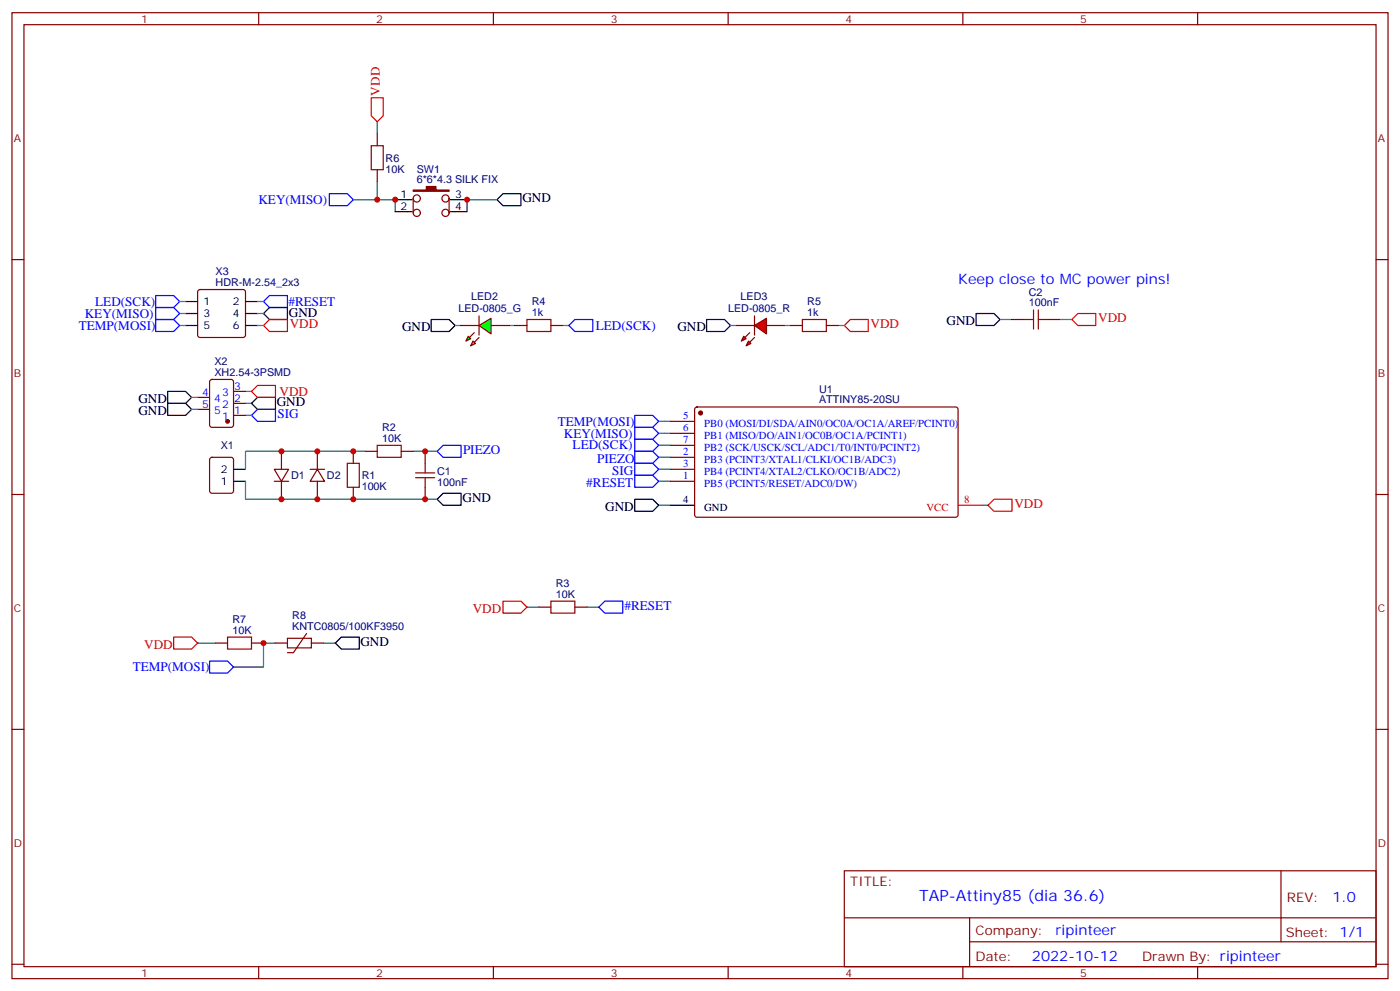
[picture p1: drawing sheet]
<svg xmlns="http://www.w3.org/2000/svg" width="412mm" height="292mm" viewBox="0 0 412 292" stroke-linecap="round" stroke-linejoin="round" font-family="sans-serif">
<g fill="none" stroke="#870000" stroke-width=".35">
<path d="M3.5 3.7h405.4v284.4h-405.4zM7.1 7.3h398.2v277.3h-398.2zM76.2 3.7v3.6M145.3 3.7v3.6M214.5 3.7v3.6M283.6 3.7v3.6M352.8 3.7v3.6M111.1 39.4v3.5M111.1 50v3.5M121.7 58.4v4.3M132.3 58.4v4.3M3.5 76.4h3.6"/>
<path d="M405.3 76.4h3.6M58.4 85.4l.5-.2h12.7l.5 .2 .2 .5v12.7l-.2 .5-.5 .2h-12.7l-.5-.2-.2-.5v-12.7zM151.7 95.8h3.5M162.3 95.8h3.5M232.8 95.8h3.6M243.4 95.8h3.5M298.1 94.1h3.5M308.7 94.1h3.5M58.2 117h3.5M62 111.9l.4-.2h5.7l.6 .4 .1 13-.5 .6-5.9 .1-.6-.5-.1-12.9zM68.8 118.7h3.5M68.8 115.2h3.5"/>
<path d="M58.2 120.5h3.5M62 134.8l.4-.2h5.7l.6 .5 .1 9.4-.5 .6-5.9 .1-.6-.5-.1-9.4zM68.8 122.3h3.5M80.8 138.1h4.2l-2.1 3.6zM82.9 132.9v5.2M91.4 138.1h4.2M93.5 138.1l2.1 3.6h-4.2zM93.5 132.9v5.2M104.1 132.9v3.5M107.6 132.9h3.5M118.2 132.9h3.5M125.2 132.9v3.5"/>
<path d="M197.6 138.1h7M197.6 131.1h7M197.6 127.6h7M197.6 124h7M197.6 134.6h7M204.8 120l.5-.2 76.5 .1 .4 .6v31.3l-.7 .5-76.5-.1-.4-.6v-31.1zM3.5 145.6h3.6M80.8 141.7h4.2M82.9 141.7v5.3M93.5 141.7v5.3M104.1 143.4v3.6M125.2 143.4v3.6"/>
<path d="M197.6 141.7h7M405.3 145.6h3.6M158.7 178.7h3.6M169.3 178.7h3.6M3.5 214.7h3.6M405.3 214.7h3.6M248.7 256.3h156.6v28.3h-156.6zM377.3 256.4v20.8M248.7 270.2h156.5M285.6 277.2h119.6M285.6 270.2v14.1M3.5 283.8h3.6"/>
<path d="M76.2 284.6v3.5M145.3 284.6v3.5M214.5 284.6v3.5M283.6 284.6v3.5M352.8 284.6v3.5M405.3 283.8h3.6"/>
<circle cx="122.8" cy="58.4" r="1.06"/>
<circle cx="131.2" cy="58.4" r="1.06"/>
<circle cx="122.8" cy="62.7" r="1.06"/>
<circle cx="131.2" cy="62.7" r="1.06"/>
</g>
<g fill="none" stroke="#000" stroke-width=".35">
<path d="M116.4 58.8h5M132.6 58.8h5M148.2 57h5.3v3.5h-5.3l-1.8-1.7zM116.4 62.3h5M132.6 62.3h5M54.7 88.8h3.5M54.7 92.3h3.5M54.7 95.8h3.5M72.3 88.8h3.5M72.3 92.3h3.5M72.3 95.8h3.5M77.6 92.3l1.8-1.8h5.3v3.6h-5.3z"/>
<path d="M127 94.1h5.3l1.8 1.7-1.8 1.8h-5.3zM208.1 94.1h5.3l1.8 1.7-1.8 1.8h-5.3zM287.5 92.3h5.3l1.8 1.8-1.8 1.7h-5.3zM49.4 118.7h5.3l1.7 1.8-1.7 1.8h-5.3zM49.4 115.2h5.3l1.7 1.8-1.7 1.7h-5.3zM74.1 118.7l1.7-1.7h5.3v3.5h-5.3zM68.8 138.1h3.5M68.8 141.7h3.5M128.8 147l1.7-1.8h5.3v3.5h-5.3zM187 147h5.3l1.7 1.7-1.7 1.8h-5.3zM197.6 148.7h7"/>
</g>
<g fill="none" stroke="#008700" stroke-width=".35">
<path d="M111.1 35.8v3.6M104.1 58.8h12.3v3.5M111.1 53.5v5.3M146.4 58.8h-8.8v3.5M52.9 95.8h1.8M52.9 92.3h1.8M52.9 88.8h1.8M75.8 95.8h1.8M75.8 92.3h1.8M75.8 88.8h1.8M134.1 95.8h1.7M149.9 95.8h1.8"/>
<path d="M165.8 95.8h1.8M215.2 95.8h1.8M231.1 95.8h1.7M246.9 95.8h1.8M294.6 94.1h3.5M312.2 94.1h3.5M56.4 117h1.8M72.3 115.2h1.8M72.3 118.7h1.8M56.4 120.5h1.8M72.3 122.3h1.8M107.6 132.9h-35.3v5.2"/>
<path d="M121.7 132.9h7.1M194 138.1h3.6M194 134.6h3.6M194 131.1h3.6M194 124h3.6M194 127.6h3.6M72.3 141.7v5.3h56.5M194 141.7h3.6M194 148.7h3.6M289.3 148.7h1.7M155.2 178.7h3.5M172.9 178.7h3.5"/>
</g>
<path d="M109.4 28.8h3.5v5.3l-1.8 1.7-1.7-1.7zM77.6 95.8l1.8-1.7h5.3v3.5h-5.3zM248.7 95.8l1.8-1.7h5.3v3.5h-5.3zM315.7 94.1l1.8-1.8h5.3v3.5h-5.3zM74.1 115.2l1.7-1.7h5.3v3.5h-5.3zM282.2 148.7h7.1M291 148.7l1.8-1.7h5.3v3.5h-5.3zM148.2 177h5.3l1.7 1.7-1.7 1.8h-5.3z" fill="none" stroke="#f00" stroke-width=".35"/>
<g fill="none" stroke="#00f" stroke-width=".35">
<path d="M97 57h5.3l1.8 1.8-1.8 1.7h-5.3zM45.9 87h5.3l1.7 1.8-1.7 1.7h-5.3zM45.9 90.5h5.3l1.7 1.8-1.7 1.8h-5.3zM77.6 88.8l1.8-1.8h5.3v3.5h-5.3zM167.6 95.8l1.7-1.7h5.3v3.5h-5.3zM74.1 122.3l1.7-1.8h5.3v3.5h-5.3zM128.8 132.9l1.7-1.8h5.3v3.5h-5.3zM187 136.4h5.3l1.7 1.7-1.7 1.8h-5.3zM187 125.8h5.3l1.7 1.8-1.7 1.7h-5.3zM187 129.3h5.3l1.7 1.8-1.7 1.8h-5.3zM187 132.9h5.3l1.7 1.7-1.7 1.8h-5.3zM187 139.9h5.3l1.7 1.8-1.7 1.7h-5.3z"/>
<path d="M176.4 178.7l1.8-1.7h5.2v3.5h-5.2z"/>
</g>
<g fill="#870000" stroke="#870000" stroke-width=".35">
<path d="M121.7 56h3.9v-1.1h2.8v1.1h3.9v.3h-10.6z"/>
<circle cx="206.4" cy="121.6" r=".53"/>
<circle cx="67" cy="124" r=".53"/>
</g>
<g fill="none" stroke="#a10000" stroke-width=".35">
<path d="M109.4 42.9h3.5v7.1h-3.5zM155.2 94.1h7.1v3.5h-7.1zM236.4 94.1h7v3.5h-7zM301.6 94.1h2.8M304.4 91.2v5.7M305.9 94.1h2.8M305.9 91.2v5.7M102.3 136.4h3.5v7h-3.5zM111.1 131.1h7.1v3.5h-7.1zM122.4 139.2h5.7M125.2 136.4v2.8M122.4 140.6h5.7"/>
<path d="M125.2 140.6v2.8M162.3 177h7v3.5h-7z"/>
</g>
<g fill="#f00" stroke="#870000" stroke-width=".35">
<path d="M222.2 95.8l3.6-2.1v4.6z"/>
<path d="M222.2 93v5.6z"/>
</g>
<g fill="#870000" stroke="#870000" stroke-width=".35">
<path d="M222.2 99.3l-1.4 1.5z"/>
<path d="M220.8 97.9l-1.4 1.4z"/>
</g>
<g fill="#f00" stroke="#870000" stroke-width=".35">
<path d="M220.5 100.4l.7 .7-1.4 .7z"/>
<path d="M219.1 99l.7 .7-1.4 .7z"/>
</g>
<path d="M135.8 95.8h5.3M144.6 95.8h5.3M217 95.8h5.2M225.8 95.8h5.3" fill="none" stroke="#870000" stroke-width=".35"/>
<g fill="#0f0" stroke="#870000" stroke-width=".35">
<path d="M137.9 99l.7 .7-1.4 .7z"/>
<path d="M139.3 100.4l.8 .7-1.5 .7z"/>
</g>
<g fill="#870000" stroke="#870000" stroke-width=".35">
<path d="M139.7 97.9l-1.4 1.4z"/>
<path d="M141.1 99.3l-1.4 1.5z"/>
</g>
<path d="M141.1 93v5.6z" fill="#f00" stroke="#870000" stroke-width=".35"/>
<path d="M141.1 95.8l3.5-2.1v4.6z" fill="#0f0" stroke="#870000" stroke-width=".35"/>
<path d="M58.2 189.3h5.3M81.1 189.3h-3.5v7.1h-8.8M95.2 189.3h3.6" fill="none" stroke="#008700" stroke-width=".35"/>
<path d="M45.9 94.1h5.3l1.7 1.7-1.7 1.8h-5.3zM187 122.3h5.3l1.7 1.7-1.7 1.8h-5.3zM61.7 194.6h5.3l1.8 1.8-1.8 1.7h-5.3z" fill="none" stroke="#00f" stroke-width=".35"/>
<path d="M98.8 189.3l1.7-1.8h5.3v3.6h-5.3z" fill="none" stroke="#000" stroke-width=".35"/>
<path d="M51.2 187.5h5.2l1.8 1.8-1.8 1.8h-5.2z" fill="none" stroke="#f00" stroke-width=".35"/>
<path d="M67 187.5h7.1v3.6h-7.1z" fill="none" stroke="#a10000" stroke-width=".35"/>
<path d="M63.5 189.3h3.5M74.1 189.3h3.5M81.1 189.3h3.6M84.7 187.9h7v2.8h-7zM90.3 186.5l-3.9 5.6h-1.7M91.7 189.3h3.5" fill="none" stroke="#870000" stroke-width=".35"/>
<g fill="#c00">
<circle cx="93.5" cy="132.9" r=".88"/>
<circle cx="93.5" cy="147" r=".88"/>
<circle cx="82.9" cy="147" r=".88"/>
<circle cx="82.9" cy="132.9" r=".88"/>
<circle cx="111.1" cy="58.8" r=".88"/>
<circle cx="116.4" cy="58.8" r=".88"/>
<circle cx="137.6" cy="58.8" r=".88"/>
<circle cx="125.2" cy="132.9" r=".88"/>
<circle cx="125.2" cy="147" r=".88"/>
<circle cx="104.1" cy="132.9" r=".88"/>
<circle cx="104.1" cy="147" r=".88"/>
<circle cx="77.6" cy="189.3" r=".88"/>
</g>
<text font-size="4.6" fill="#00f" x="270.8" y="265.4">TAP-Attiny85 (dia 36.6)</text>
<g font-size="4.2" fill="#00f">
<text x="282.2" y="83.5">Keep close to MC power pins!</text>
<text x="392.5" y="265.6">1.0</text>
<text x="310.9" y="275.2">ripinteer</text>
<text x="304" y="283">2022-10-12</text>
</g>
<g font-size="3.9" fill="#f00">
<text x="111.9" y="28.1" transform="rotate(-90 111.9 28.1)">VDD</text>
<text x="323.5" y="94.8">VDD</text>
<text x="85.4" y="96.5">VDD</text>
<text x="256.4" y="96.6">VDD</text>
<text x="82.4" y="116.5">VDD</text>
<text x="298.8" y="149.5">VDD</text>
<text x="139.3" y="180.5">VDD</text>
<text x="42.5" y="191.1">VDD</text>
</g>
<g font-size="3.9">
<text x="153.9" y="59.4">GND</text>
<text x="85.1" y="93.2">GND</text>
<text x="278.8" y="95.8">GND</text>
<text x="118.4" y="97.5">GND</text>
<text x="199.6" y="97.5">GND</text>
<text x="40.8" y="118.6">GND</text>
<text x="81.5" y="119.6">GND</text>
<text x="40.8" y="122.1">GND</text>
<text x="136.2" y="147.8">GND</text>
<text x="178.3" y="150.5">GND</text>
<text x="106.2" y="190.2">GND</text>
</g>
<g font-size="3.9" fill="#00f">
<text x="76.1" y="60">KEY(MISO)</text>
<text x="28.1" y="90">LED(SCK)</text>
<text x="25" y="93.6">KEY(MISO)</text>
<text x="85" y="90.1">#RESET</text>
<text x="23.2" y="97.1">TEMP(MOSI)</text>
<text x="175.5" y="97.1">LED(SCK)</text>
<text x="81.7" y="123">SIG</text>
<text x="164.3" y="125.3">TEMP(MOSI)</text>
<text x="166.1" y="128.8">KEY(MISO)</text>
<text x="136.4" y="133.6">PIEZO</text>
<text x="168.7" y="132.3">LED(SCK)</text>
<text x="175.9" y="136.4">PIEZO</text>
<text x="172.7" y="143.4">#RESET</text>
<text x="180.3" y="139.9">SIG</text>
<text x="184" y="179.4">#RESET</text>
<text x="39.1" y="197.6">TEMP(MOSI)</text>
</g>
<g font-size="3.9" fill="#800">
<text x="250.5" y="260.9">TITLE:</text>
<text x="379.1" y="265.6">REV:</text>
<text x="287.4" y="275.1">Company:</text>
<text x="378.7" y="275.7">Sheet: 1/1</text>
<text x="287.4" y="282.8">Date:</text>
<text x="336.4" y="282.9">Drawn By: ripinteer</text>
</g>
<g font-size="3.2" fill="#800">
<text x="41.6" y="6.7">1</text>
<text x="110.8" y="6.7">2</text>
<text x="179.9" y="6.7">3</text>
<text x="249.1" y="6.7">4</text>
<text x="318.2" y="6.7">5</text>
<text x="4.1" y="41.8">A</text>
<text x="405.9" y="41.8">A</text>
<text x="4.1" y="111">B</text>
<text x="405.9" y="111">B</text>
<text x="4.1" y="180.1">C</text>
<text x="405.9" y="180.1">C</text>
<text x="4.1" y="249.3">D</text>
<text x="405.9" y="249.3">D</text>
<text x="41.6" y="287.5">1</text>
<text x="110.8" y="287.5">2</text>
<text x="179.9" y="287.5">3</text>
<text x="249.1" y="287.5">4</text>
<text x="318.2" y="287.5">5</text>
</g>
<g font-size="3.2" fill="#000080">
<text x="113.6" y="47.6">R6</text>
<text x="113.6" y="50.8">10K</text>
<text x="122.8" y="53.8">6*6*4.3 SILK FIX</text>
<text x="122.8" y="50.9">SW1</text>
<text x="63.5" y="81">X3</text>
<text x="63.5" y="84.2">HDR-M-2.54_2x3</text>
<text x="138.8" y="88.2">LED2</text>
<text x="156.6" y="89.8">R4</text>
<text x="218.1" y="88.2">LED3</text>
<text x="237.8" y="89.8">R5</text>
<text x="303.1" y="87.1">C2</text>
<text x="135" y="91.7">LED-0805_G</text>
<text x="156.6" y="93">1k</text>
<text x="214.5" y="91.7">LED-0805_R</text>
<text x="237.8" y="93">1k</text>
<text x="303.1" y="90.2">100nF</text>
<text x="63.2" y="107.5">X2</text>
<text x="63.2" y="110.6">XH2.54-3PSMD</text>
<text x="241.3" y="118.7">ATTINY85-20SU</text>
<text x="241.3" y="115.8">U1</text>
<text x="112.5" y="130">10K</text>
<text x="112.5" y="126.8">R2</text>
<text x="65" y="132.3">X1</text>
<text x="85.7" y="141.1">D1</text>
<text x="96.3" y="141.1">D2</text>
<text x="106.5" y="141.1">R1</text>
<text x="128.8" y="143.1">100nF</text>
<text x="128.8" y="139.9">C1</text>
<text x="106.5" y="144.3">100K</text>
<text x="163.7" y="172.7">R3</text>
<text x="163.7" y="175.9">10K</text>
<text x="68.4" y="183.2">R7</text>
<text x="86.1" y="185.4">KNTC0805/100KF3950</text>
<text x="86.1" y="182.2">R8</text>
<text x="68.4" y="186.5">10K</text>
</g>
<g font-size="3.2">
<text x="117.9" y="58.4">1</text>
<text x="134.1" y="58.4">3</text>
<text x="117.9" y="61.9">2</text>
<text x="134.1" y="61.9">4</text>
<text x="60" y="89.8">1</text>
<text x="68.5" y="89.8">2</text>
<text x="60" y="93.3">3</text>
<text x="68.5" y="93.3">4</text>
<text x="60" y="96.9">5</text>
<text x="68.5" y="96.9">6</text>
<text x="65" y="142.7">1</text>
<text x="65" y="139.2">2</text>
<text x="201.3" y="148">4</text>
<text x="207.4" y="150.3">GND</text>
</g>
<g font-size="3.2" fill="#00f">
<text x="59.5" y="116.6">4</text>
<text x="63" y="118.4">4</text>
<text x="65.5" y="116.6">3</text>
<text x="69" y="118.4">2</text>
<text x="69" y="114.9">3</text>
<text x="59.5" y="120.2">5</text>
<text x="63" y="121.9">5</text>
<text x="65.5" y="123.7">1</text>
<text x="65.5" y="120.2">2</text>
<text x="69" y="121.9">1</text>
<text x="201.3" y="123.3">5</text>
<text x="207.4" y="125.6">PB0 (MOSI/DI/SDA/AIN0/OC0A/OC1A/AREF/PCINT0)</text>
<text x="201.3" y="130.4">7</text>
<text x="201.3" y="126.9">6</text>
<text x="207.4" y="129.2">PB1 (MISO/DO/AIN1/OC0B/OC1A/PCINT1)</text>
<text x="201.3" y="137.4">3</text>
<text x="201.3" y="133.9">2</text>
<text x="207.4" y="132.7">PB2 (SCK/USCK/SCL/ADC1/T0/INT0/PCINT2)</text>
<text x="207.4" y="136.2">PB3 (PCINT3/XTAL1/CLKI/OC1B/ADC3)</text>
<text x="201.3" y="141">1</text>
<text x="207.4" y="139.7">PB4 (PCINT4/XTAL2/CLKO/OC1B/ADC2)</text>
<text x="207.4" y="143.3">PB5 (PCINT5/RESET/ADC0/DW)</text>
</g>
<g font-size="3.2" fill="#f00">
<text x="284" y="148">8</text>
<text x="272.9" y="150.3">VCC</text>
</g>
</svg>
